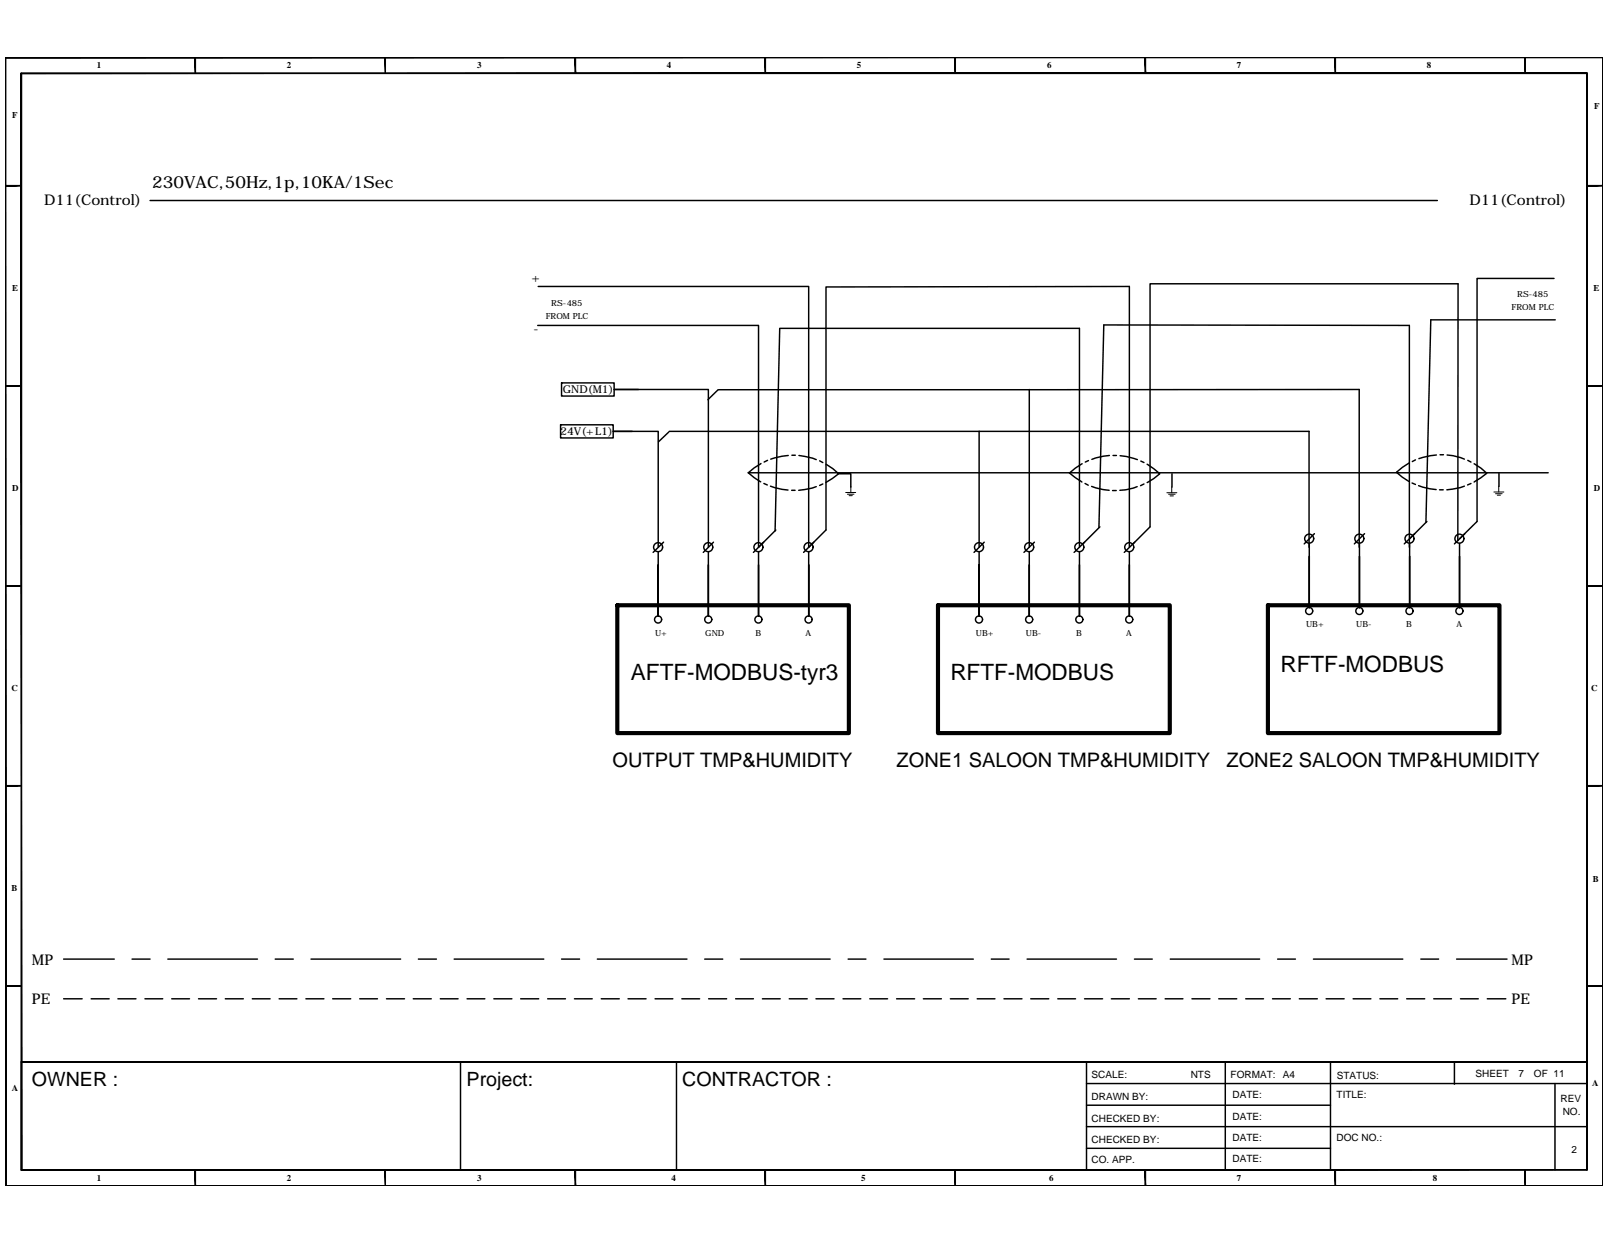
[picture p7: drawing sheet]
<svg xmlns="http://www.w3.org/2000/svg" width="279mm" height="216mm" viewBox="0 0 279 216" stroke-linecap="round" stroke-linejoin="round" font-family="sans-serif">
<!-- layer: FRAME -->
<g fill="#000" stroke="#000" stroke-width=".17">
<path d="M.9 10h277.8zM.9 10h277.8z"/>
<path d="M3.7 12.7l.1 190.7v-190.7zM3.7 12.7l.1 190.7h-.1z"/>
<path d="M33.9 10l.1 2.7v-2.7zM33.9 10l.1 2.7h-.1z"/>
<path d="M66.9 10l.1 2.7zM66.9 10l.1 2.7z"/>
<path d="M100 10l.1 2.7v-2.7zM100 10l.1 2.7h-.1z"/>
<path d="M133 10l.1 2.7v-2.7zM133 10l.1 2.7h-.1z"/>
<path d="M166 10l.1 2.7v-2.7zM166 10l.1 2.7h-.1z"/>
<path d="M199.1 10l.1 2.7v-2.7zM199.1 10l.1 2.7h-.1z"/>
<path d="M232.1 10l.1 2.7v-2.7zM232.1 10l.1 2.7h-.1z"/>
<path d="M265.1 10l.1 2.7v-2.7zM265.1 10l.1 2.7h-.1z"/>
<path d="M3.7 12.8h272.2v-.1zM3.7 12.7h272.2l-272.2 .1z"/>
<path d="M278.7 10v196.1zM278.7 10v196.1z"/>
<path d="M.9 32.2v.2l2.8-.2zM.9 32.4l2.8-.2v.2z"/>
<path d="M275.9 32.2v.2l2.8-.2zM275.9 32.4l2.8-.2v.2z"/>
<path d="M.9 67h2.8zM.9 67.1l2.8-.1z"/>
<path d="M275.9 67h2.8zM275.9 67.1l2.8-.1z"/>
<path d="M.9 101.8v.1l2.8-.1zM.9 101.9l2.8-.1v.1z"/>
<path d="M275.9 101.8v.1l2.8-.1zM275.9 101.9l2.8-.1v.1z"/>
<path d="M.9 136.5v.2l2.8-.2zM.9 136.7l2.8-.2v.2z"/>
<path d="M275.9 136.5v.2l2.8-.2zM275.9 136.7l2.8-.2v.2z"/>
<path d="M.9 171.3v.2l2.8-.2zM.9 171.5l2.8-.2v.2z"/>
<path d="M275.9 171.3v.2l2.8-.2zM275.9 171.5l2.8-.2v.2z"/>
<path d="M.9 10l.1 196.1zM.9 10l.1 196.1z"/>
<path d="M3.7 203.3v.1l272.2-.1zM3.7 203.4l272.2-.1v.1z"/>
<path d="M33.9 203.4v2.7h.1zM33.9 203.4h.1v2.7z"/>
<path d="M66.9 203.4l.1 2.7zM66.9 203.4l.1 2.7z"/>
<path d="M100 203.4v2.7h.1zM100 203.4h.1v2.7z"/>
<path d="M133 203.4v2.7h.1zM133 203.4h.1v2.7z"/>
<path d="M166 203.4v2.7h.1zM166 203.4h.1v2.7z"/>
<path d="M199.1 203.4v2.7h.1zM199.1 203.4h.1v2.7z"/>
<path d="M232.1 203.4v2.7h.1zM232.1 203.4h.1v2.7z"/>
<path d="M265.1 203.4v2.7h.1zM265.1 203.4h.1v2.7z"/>
<path d="M275.9 12.7v190.7h.1zM275.9 12.7h.1v190.7z"/>
<path d="M.9 206.1h277.8zM.9 206.1h277.8z"/>
</g>
<path d="M3.7 184.6h272.2zM3.7 184.6v18.8M188.9 192.1h42.4M188.9 195.8h86.9M188.9 188.4h86.9M188.9 199.6h42.4M188.9 184.6v18.8" fill="none" stroke="#000" stroke-width=".25"/>
<!-- layer: 0 -->
<g fill="none" stroke="#000" stroke-width=".25">
<path d="M26.1 34.9h223.8M93.5 56.6h38.4v38.5M93.6 49.8h47v45.3M270.2 48.4h-13.4v42.2l-3 3.1M270.4 55.6h-21.6l-.9 35.2M97.5 73.8h9.1v2.3h-9.1zM97.6 66.6h9.2v2.2h-9.2zM109.9 75h-3.3h7.8v20.1M111 67.7h-4.2h16.4v27.4M116.3 75.1l-1.8 1.7M116.3 75h111.3v20.1M124.9 67.7l-1.8 1.8"/>
<path d="M124.9 67.7h111.4v27.4M137 79.2l-1 .1-2 .5M137.7 79.1h.6M138.9 79.2l2.4 .4 .6 .3M170.2 75v20.1M179 67.7v27.4M192.9 79.2l-1.1 .1-2 .6M193.5 79.2h.6M194.7 79.2l1.1 .1 2 .6M246.1 79.9l-.6 .3M249.7 79.1l-1 .1-2 .5M250.4 79.1h.6"/>
<path d="M251.6 79.1l1.1 .1 1.9 .6M114.4 95.9v11.2v-8.9M115.4 94.2l-1.8 1.8M123.2 95.9v11.2v-8.9M124.1 94.2l-1.8 1.8M130.1 82.2l1 .8 1.2 .7M130.1 82.2h139.1M131.9 95.9v11.2v-8.9M132.3 80.6l-2.2 1.6M132.8 84l.6 .3M133.4 80l-.5 .3M134 84.5l1.9 .6 1.1 .1"/>
<path d="M134.8 92.3l.8-35.2h52.1v38M134.9 92.1l-3.9 3.9M137.6 85.2h.6M140.6 95.9v11.2v-8.9M141.9 84.6l-.7 .3-2.3 .3M142.5 80.1l.6 .3M143.1 84.1l-.6 .3M143.6 80.7l1.2 .8 1 .9-2.2 1.5M145.8 82.4h2.1v2.3M170.2 95.9v11.2v-8.9M171.1 94.2l-1.8 1.8M179 95.9v11.2v-8.9"/>
<path d="M179.8 94.2l-1.8 1.8M187.7 95.9v11.2v-8.9M188.1 80.6l-2.2 1.6 2.2 1.6M188.6 94.2l-1.9 1.8M188.7 84l.5 .3M189.2 80.1l-.5 .2M189.8 84.6l2 .5 1 .1M191.1 91.7l.8-35.2 53.1 .1v38.5M191.2 91.6l-3 3M193.4 85.3h.7M196.4 95.9v11.2v-8.9M196.4 95.1v-45.3l-52.8 .1v42.2l-3.9 3.9"/>
<path d="M197.3 94.2l-1.8 1.8M197.7 84.6l-2 .5-1 .1M198.3 80.2l.6 .2M198.9 84.1l-.6 .3M199.4 80.7l2.2 1.7-1 .8-1.2 .7M203.8 82.4v2.3M227.6 94.5v11.1v-8.9M228.5 92.8l-1.7 1.7M236.4 94.5v11.1v-8.9M237.3 92.8l-1.8 1.7M245 80.5l-2.2 1.6 1 .8 1.2 .8M245.1 94.5v11.1v-8.9"/>
<path d="M245.5 84l.6 .2M246 92.8l-1.8 1.7M246.6 84.4l2 .6 1.1 .1M248.1 90.6l-3 3.1M250.3 85.1h.6M253.5 94v-44.7h-53.5v42.3l-3.1 3M253.8 94.5v11.1v-8.9M254.6 84.5l-.7 .3-2.3 .3M254.7 92.8l-1.8 1.7M255.2 80l.5 .3M255.7 84l-.5 .3M256.3 80.6l1.2 .8 1 .9-2.2 1.5"/>
<path d="M260.6 82.3v2.3M11.1 166.7h8.8M11.1 173.6h3.2M15.8 173.6h3.2M20.5 173.6h3.1M23 166.7h3.1M25.2 173.6h3.1M29.2 166.7h15.6M29.9 173.6h3M34.5 173.6h3.1M39.2 173.6h3.1M43.9 173.6h3.1"/>
<path d="M47.9 166.7h3.1M48.5 173.6h3.1M53.2 173.6h3.1M54.1 166.7h15.6M57.8 173.6h3.2M62.5 173.6h3.1M67.2 173.6h3.1M71.9 173.6h3.1M72.7 166.7h3.2M76.6 173.6h3M79 166.7h15.5M81.2 173.6h3.1"/>
<path d="M85.9 173.6h3.1M90.5 173.6h3.2M95.2 173.6h3.1M97.6 166.7h3.2M99.9 173.6h3.1M103.9 166.7h15.5M104.5 173.6h3.2M109.2 173.6h3.1M113.9 173.6h3.1M118.5 173.6h3.1M122.5 166.7h3.2M123.2 173.6h3.1"/>
<path d="M127.9 173.6h3.1M128.7 166.7h15.6M132.6 173.6h3.1M137.2 173.6h3.1M141.9 173.6h3.1M146.6 173.6h3.1M147.5 166.7h3.1M151.2 173.6h3.1M153.7 166.7h15.5M155.9 173.6h3.1M160.5 173.6h3.2M165.2 173.6h3.1"/>
<path d="M169.9 173.6h3.1M172.4 166.7h3M174.6 173.6h3.1M178.6 166.7h15.5M179.2 173.6h3.1M183.9 173.6h3.1M188.6 173.6h3.1M193.2 173.6h3.2M197.2 166.7h3.1M197.9 173.6h3.1M202.6 173.6h3.1M203.5 166.7h15.5"/>
<path d="M207.2 173.6h3.2M211.9 173.6h3.1M216.6 173.6h3.1M221.2 173.6h3.1M222.1 166.7h3.1M225.9 173.6h3.1M228.4 166.7h15.5M230.6 173.6h3.1M235.3 173.6h3.1M239.9 173.6h3.1M244.6 173.6h3.1M247 166.7h3.1"/>
<path d="M249.3 173.6h3.1M253.3 166.7h8.7M253.9 173.6h3.1M258.6 173.6h3.2M80.1 184.5v18.8M117.6 184.5v18.8M213 184.6v18.8M231.3 184.6v18.8M252.9 184.7v3.8M270.4 188.4v14.9"/>
<circle cx="114.4" cy="95.1" r=".78"/>
<circle cx="123.1" cy="95.1" r=".78"/>
<circle cx="131.9" cy="95.1" r=".78"/>
<circle cx="140.6" cy="95.1" r=".78"/>
<circle cx="170.2" cy="95.1" r=".78"/>
<circle cx="178.9" cy="95.1" r=".78"/>
<circle cx="187.7" cy="95.1" r=".78"/>
<circle cx="196.3" cy="95.1" r=".78"/>
<circle cx="227.6" cy="93.6" r=".78"/>
<circle cx="236.3" cy="93.6" r=".78"/>
<circle cx="245.1" cy="93.6" r=".78"/>
<circle cx="253.7" cy="93.6" r=".78"/>
<circle cx="114.4" cy="107.7" r=".61"/>
<circle cx="123.1" cy="107.7" r=".61"/>
<circle cx="131.9" cy="107.7" r=".61"/>
<circle cx="140.6" cy="107.7" r=".61"/>
<circle cx="170.2" cy="107.7" r=".61"/>
<circle cx="178.9" cy="107.7" r=".61"/>
<circle cx="187.7" cy="107.7" r=".61"/>
<circle cx="196.3" cy="107.7" r=".61"/>
<circle cx="227.6" cy="106.2" r=".61"/>
<circle cx="236.3" cy="106.2" r=".61"/>
<circle cx="245.1" cy="106.2" r=".61"/>
<circle cx="253.7" cy="106.2" r=".61"/>
</g>
<path d="M107.3 105.2h40.3v22.2h-40.3zM163.1 105.2h40.3v22.2h-40.3zM220.4 105.2h40.3v22.2h-40.3z" fill="none" stroke="#000" stroke-width=".72"/>
<path d="M147 85.6h1.8M147.3 85.9h1.2M147.6 86.2h.6M147.9 84.6v1M202.9 85.7h1.7M203.2 85.9h1.1M203.4 86.2h.6M203.7 84.6v1.1M259.7 85.5h1.8M260 85.8h1.2M260.3 86.1h.6M260.6 84.5v1" fill="none" stroke="#000" stroke-width=".17"/>
<g font-size="3.9">
<text x="109.7" y="118.3">AFTF-MODBUS-tyr3</text>
<text x="165.2" y="118.3">RFTF-MODBUS</text>
<text x="222.6" y="116.8">RFTF-MODBUS</text>
</g>
<g font-size="3.5">
<text x="106.5" y="133.3">OUTPUT TMP&amp;HUMIDITY</text>
<text x="155.9" y="133.3">ZONE1 SALOON TMP&amp;HUMIDITY</text>
<text x="213.2" y="133.3">ZONE2 SALOON TMP&amp;HUMIDITY</text>
</g>
<g font-size="3.4">
<text x="5.6" y="188.8">OWNER :</text>
<text x="81.1" y="188.8">Project:</text>
<text x="118.6" y="188.8">CONTRACTOR :</text>
</g>
<text font-size="2.9" x="26.5" y="32.7">230VAC,50Hz,1p,10KA/1Sec</text>
<g font-size="2.6">
<text x="7.7" y="35.7">D11(Control)</text>
<text x="255.5" y="35.7">D11(Control)</text>
<text x="5.6" y="167.7">MP</text>
<text x="262.8" y="167.7">MP</text>
<text x="5.6" y="174.6">PE</text>
<text x="262.8" y="174.6">PE</text>
</g>
<g font-size="2.1">
<text x="92.4" y="49.1">+</text>
<text x="92.8" y="57.8">-</text>
</g>
<g font-size="1.9">
<text x="97.8" y="68.4">GND(M1)</text>
<text x="97.4" y="75.7">24V(+L1)</text>
</g>
<g font-size="1.7">
<text x="189.8" y="187.4">SCALE:</text>
<text x="189.8" y="191.1">DRAWN BY:</text>
<text x="207" y="187.4">NTS</text>
<text x="214" y="187.4">FORMAT:</text>
<text x="214.3" y="190.9">DATE:</text>
<text x="223" y="187.4">A4</text>
<text x="232.4" y="190.9">TITLE:</text>
<text x="232.4" y="187.6">STATUS:</text>
<text x="256.6" y="187.3">SHEET</text>
<text x="264" y="187.3">7</text>
<text x="266.7" y="187.3">OF 11</text>
<text x="271.3" y="191.5">REV</text>
<text x="189.8" y="195">CHECKED BY:</text>
<text x="214.3" y="194.7">DATE:</text>
<text x="271.7" y="193.9">NO.</text>
<text x="189.8" y="202.2">CO. APP.</text>
<text x="189.8" y="198.6">CHECKED BY:</text>
<text x="214.3" y="202">DATE:</text>
<text x="214.3" y="198.3">DATE:</text>
<text x="232.4" y="198.4">DOC NO.:</text>
<text x="273.2" y="200.5">2</text>
</g>
<g font-size="1.5">
<text x="16.9" y="11.8">1</text>
<text x="49.9" y="11.8">2</text>
<text x="82.9" y="11.8">3</text>
<text x="116" y="11.8">4</text>
<text x="149" y="11.8">5</text>
<text x="182" y="11.8">6</text>
<text x="215.1" y="11.8">7</text>
<text x="248.1" y="11.8">8</text>
<text x="2.1" y="20.5">F</text>
<text x="277.2" y="18.9">F</text>
<text x="2.1" y="50.5">E</text>
<text x="95.9" y="53.2">RS-485</text>
<text x="262.8" y="53.9">FROM PLC</text>
<text x="263.8" y="51.7">RS-485</text>
<text x="277" y="50.5">E</text>
<text x="94.9" y="55.4">FROM PLC</text>
<text x="2.1" y="85.3">D</text>
<text x="277.1" y="85.3">D</text>
<text x="113.9" y="110.5">U+</text>
<text x="122.6" y="110.5">GND</text>
<text x="131.3" y="110.5">B</text>
<text x="140.1" y="110.5">A</text>
<text x="169.7" y="110.5">UB+</text>
<text x="178.4" y="110.5">UB-</text>
<text x="187.1" y="110.5">B</text>
<text x="195.8" y="110.5">A</text>
<text x="227.1" y="109.1">UB+</text>
<text x="235.8" y="109.1">UB-</text>
<text x="244.5" y="109.1">B</text>
<text x="253.2" y="109.1">A</text>
<text x="2" y="120.1">C</text>
<text x="276.7" y="120.1">C</text>
<text x="2" y="154.8">B</text>
<text x="276.9" y="153.3">B</text>
<text x="2" y="189.6">A</text>
<text x="276.8" y="188.9">A</text>
<text x="16.9" y="205.2">1</text>
<text x="49.9" y="205.2">2</text>
<text x="82.9" y="205.2">3</text>
<text x="116.8" y="205.2">4</text>
<text x="149.7" y="205.2">5</text>
<text x="182.4" y="205.2">6</text>
<text x="215.1" y="205.2">7</text>
<text x="249.1" y="205.2">8</text>
</g>
</svg>
